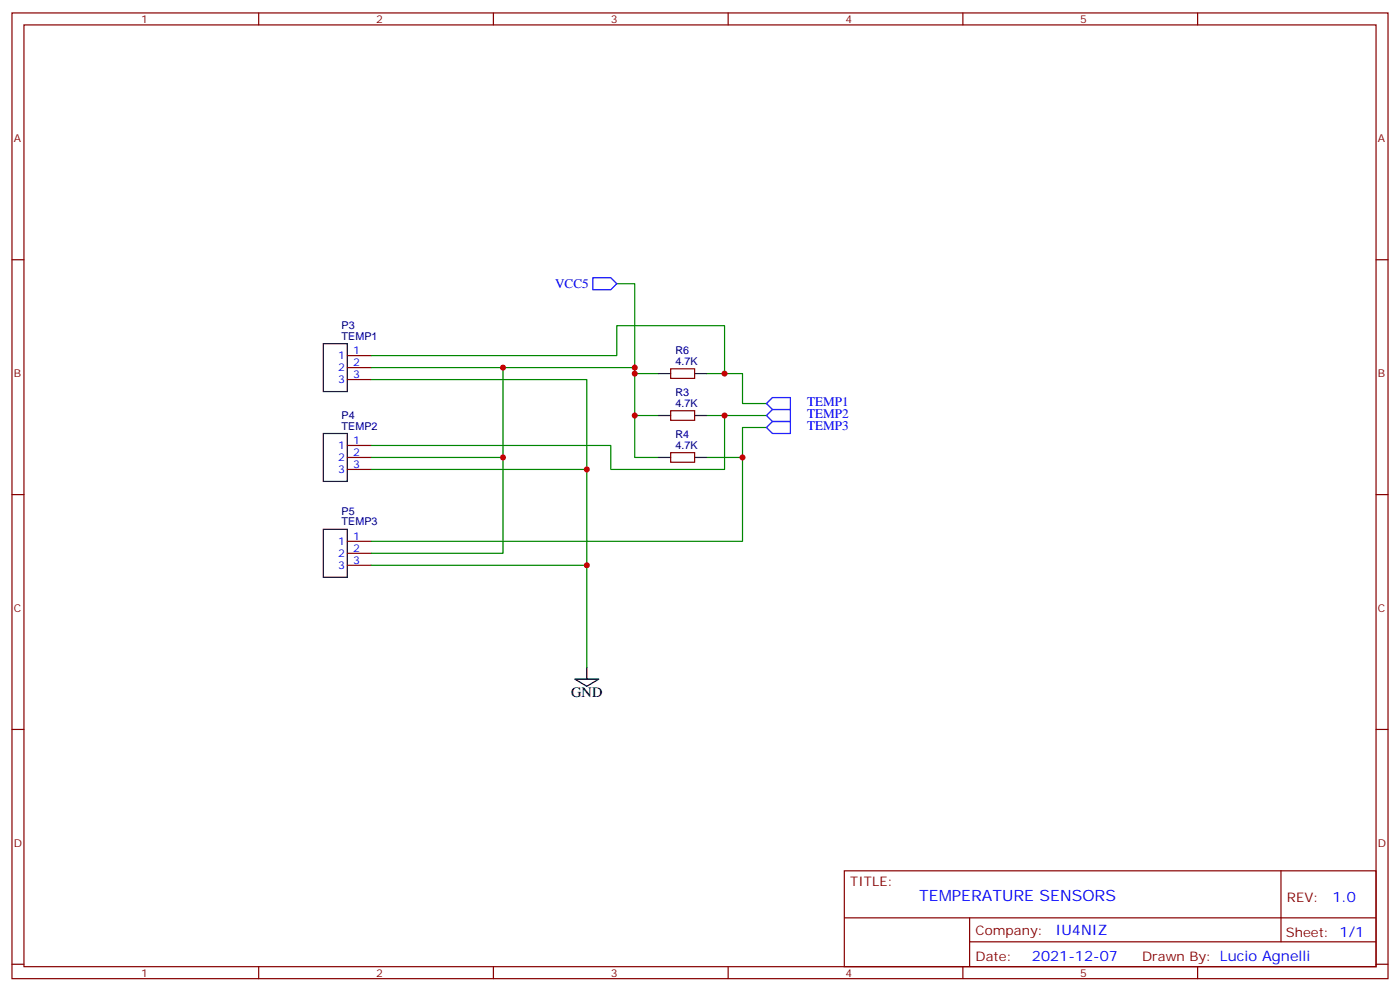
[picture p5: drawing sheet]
<svg xmlns="http://www.w3.org/2000/svg" width="412mm" height="292mm" viewBox="0 0 412 292" stroke-linecap="round" stroke-linejoin="round" font-family="sans-serif">
<g fill="none" stroke="#870000" stroke-width=".35">
<path d="M3.5 3.8h405.4v284.3h-405.4zM7.1 7.3h398.2v277.3h-398.2zM76.2 3.8v3.5M145.3 3.8v3.5M214.5 3.8v3.5M283.6 3.8v3.5M352.8 3.8v3.5M3.5 76.5h3.6M405.3 76.5h3.6M102.3 104.7h7.1M102.3 108.2h7.1M102.3 111.8h7.1"/>
<path d="M197.6 108.6h7v2.8h-7zM102.3 131.2h7.1M102.3 134.7h7.1M102.3 138.2h7.1M197.6 120.9h7v2.9h-7zM197.6 133.3h7v2.8h-7zM3.5 145.6h3.6M102.3 159.4h7.1M405.3 145.6h3.6M102.3 162.9h7.1M102.3 166.4h7.1M3.5 214.8h3.6"/>
<path d="M405.3 214.8h3.6M248.7 256.4h156.6v28.2h-156.6zM377.3 256.4v20.9M248.7 270.2h156.5M285.6 277.3h119.6M285.6 270.2v14.2M3.5 283.9h3.6M76.2 284.6v3.5M145.3 284.6v3.5M214.5 284.6v3.5M283.6 284.6v3.5M352.8 284.6v3.5"/>
<path d="M405.3 283.9h3.6"/>
</g>
<path d="M95.2 101.2h7.1v14.1h-7.1zM194 110h3.6M204.6 110h3.5M95.2 127.6h7.1v14.1h-7.1zM194 122.3h3.6M194 134.7h3.6M204.6 122.3h3.5M204.6 134.7h3.5M95.2 155.9h7.1v14.1h-7.1zM169.3 200h7.1l-3.5 2.1zM172.9 196.4v3.6" fill="none" stroke="#000" stroke-width=".35"/>
<g fill="none" stroke="#008700" stroke-width=".35">
<path d="M181.7 83.5h5.3v51.2h7M109.4 111.8h63.5v26.4M109.4 104.7h72.3v-8.8h31.7v14.1M109.4 108.2h77.6M148.2 108.2v26.5h-38.8M187 110h7M208.1 110h10.6v8.8h7.1M109.4 138.2h63.5v28.2M148.2 134.7v28.2h-38.8M187 122.3h7M208.1 122.3h17.7M213.4 122.3v15.9h-33.5v-7h-70.5"/>
<path d="M218.7 134.7v24.7h-109.3M225.8 125.9h-7.1v8.8h-10.6M109.4 166.4h63.5v30"/>
</g>
<path d="M174.6 81.8h5.3l1.8 1.7-1.8 1.8h-5.3zM225.8 118.8l1.7-1.7h5.3v3.5h-5.3zM225.8 122.3l1.7-1.7h5.3v3.5h-5.3zM225.8 125.9l1.7-1.8h5.3v3.5h-5.3z" fill="none" stroke="#00f" stroke-width=".35"/>
<g fill="#c00">
<circle cx="187" cy="110" r=".88"/>
<circle cx="187" cy="122.3" r=".88"/>
<circle cx="172.9" cy="166.4" r=".88"/>
<circle cx="172.9" cy="138.2" r=".88"/>
<circle cx="187" cy="108.2" r=".88"/>
<circle cx="148.2" cy="108.2" r=".88"/>
<circle cx="148.2" cy="134.7" r=".88"/>
<circle cx="213.4" cy="110" r=".88"/>
<circle cx="213.4" cy="122.3" r=".88"/>
<circle cx="218.7" cy="134.7" r=".88"/>
</g>
<text font-size="4.6" fill="#00f" x="270.8" y="265.4">TEMPERATURE SENSORS</text>
<text font-size="4.2" x="168.3" y="205.2">GND</text>
<g font-size="4.2" fill="#00f">
<text x="392.5" y="265.7">1.0</text>
<text x="310.9" y="275.2">IU4NIZ</text>
<text x="304" y="283">2021-12-07</text>
</g>
<g font-size="3.9" fill="#00f">
<text x="163.5" y="84.8">VCC5</text>
<text x="237.8" y="119.6">TEMP1</text>
<text x="237.8" y="123.2">TEMP2</text>
<text x="237.8" y="126.7">TEMP3</text>
</g>
<g font-size="3.9" fill="#800">
<text x="250.5" y="261">TITLE:</text>
<text x="379.1" y="265.7">REV:</text>
<text x="287.4" y="275.2">Company:</text>
<text x="378.7" y="275.8">Sheet: 1/1</text>
<text x="287.4" y="282.9">Date:</text>
<text x="336.4" y="282.9">Drawn By: Lucio Agnelli</text>
</g>
<g font-size="3.2" fill="#800">
<text x="41.6" y="6.8">1</text>
<text x="110.8" y="6.8">2</text>
<text x="179.9" y="6.8">3</text>
<text x="249.1" y="6.8">4</text>
<text x="318.2" y="6.8">5</text>
<text x="4.1" y="41.9">A</text>
<text x="405.9" y="41.9">A</text>
<text x="4.1" y="111.1">B</text>
<text x="405.9" y="111.1">B</text>
<text x="4.1" y="180.2">C</text>
<text x="405.9" y="180.2">C</text>
<text x="4.1" y="249.3">D</text>
<text x="405.9" y="249.3">D</text>
<text x="41.6" y="287.6">1</text>
<text x="110.8" y="287.6">2</text>
<text x="179.9" y="287.6">3</text>
<text x="249.1" y="287.6">4</text>
<text x="318.2" y="287.6">5</text>
</g>
<g font-size="3.2" fill="#000080">
<text x="100.6" y="100">TEMP1</text>
<text x="100.6" y="96.8">P3</text>
<text x="199" y="107.5">4.7K</text>
<text x="199" y="104.3">R6</text>
<text x="199" y="119.9">4.7K</text>
<text x="199" y="116.7">R3</text>
<text x="100.6" y="123.3">P4</text>
<text x="100.6" y="126.5">TEMP2</text>
<text x="199" y="129">R4</text>
<text x="199" y="132.2">4.7K</text>
<text x="100.6" y="154.7">TEMP3</text>
<text x="100.6" y="151.5">P5</text>
</g>
<g font-size="3.2" fill="#00f">
<text x="99.6" y="105.8">1</text>
<text x="104.1" y="104.4">1</text>
<text x="104.1" y="107.9">2</text>
<text x="99.6" y="109.3">2</text>
<text x="99.6" y="112.8">3</text>
<text x="104.1" y="111.4">3</text>
<text x="104.1" y="130.8">1</text>
<text x="99.6" y="132.2">1</text>
<text x="99.6" y="135.7">2</text>
<text x="104.1" y="134.3">2</text>
<text x="104.1" y="137.9">3</text>
<text x="99.6" y="139.3">3</text>
<text x="99.6" y="160.4">1</text>
<text x="104.1" y="159">1</text>
<text x="99.6" y="164">2</text>
<text x="99.6" y="167.5">3</text>
<text x="104.1" y="162.6">2</text>
<text x="104.1" y="166.1">3</text>
</g>
</svg>
